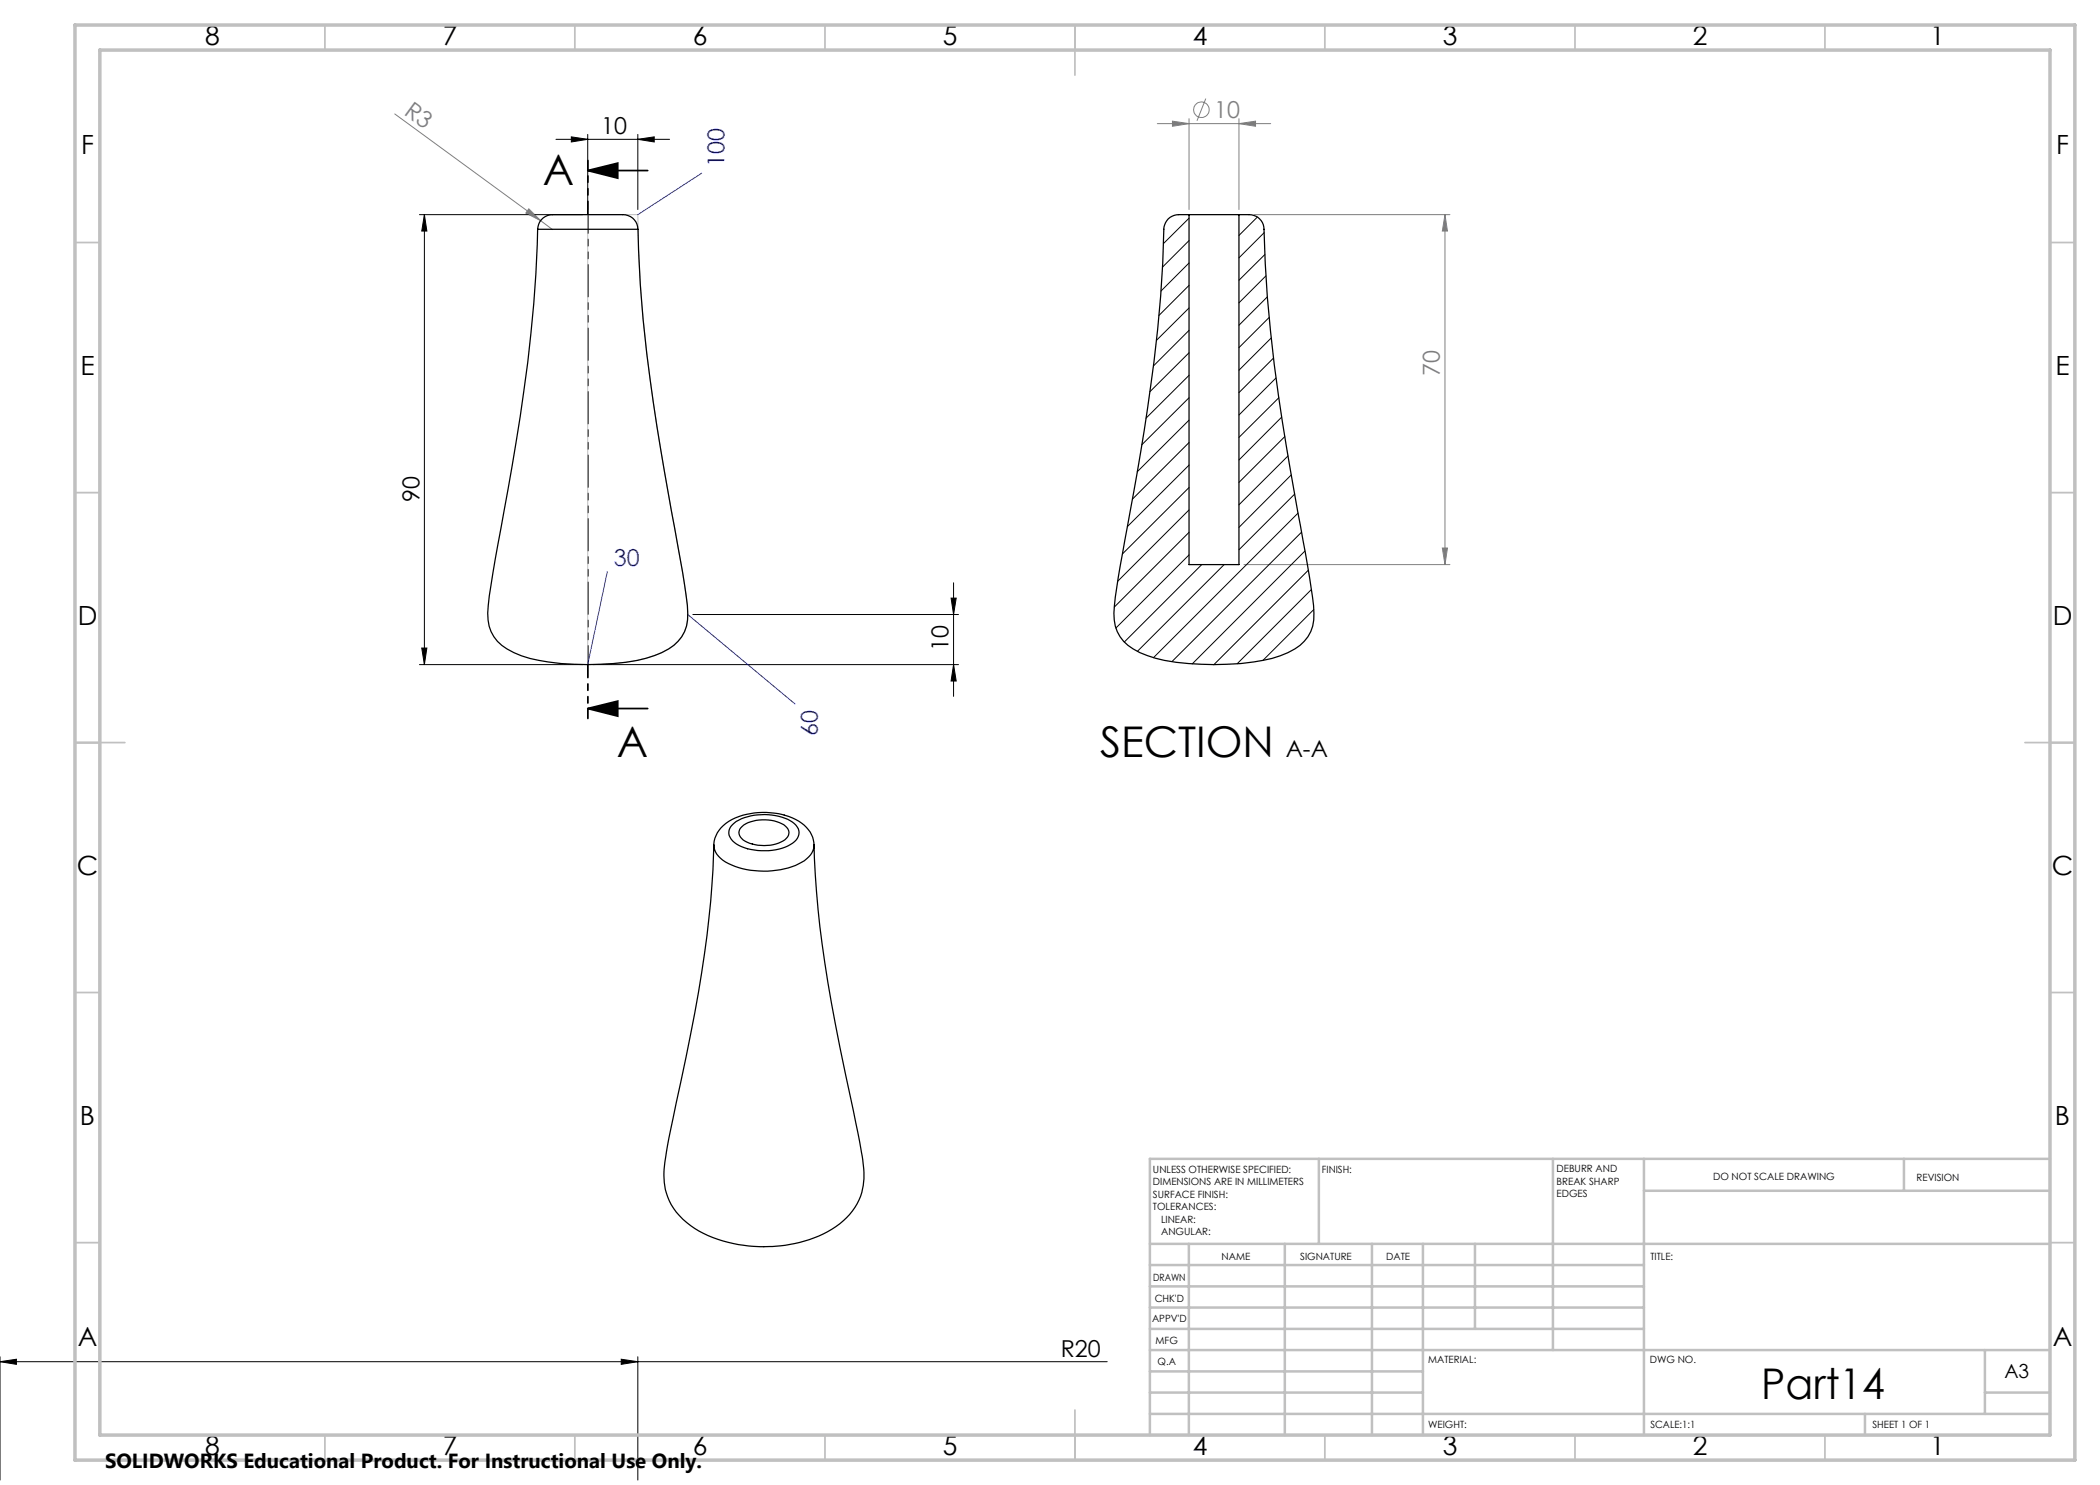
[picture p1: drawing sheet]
<svg xmlns="http://www.w3.org/2000/svg" width="420mm" height="297mm" viewBox="0 0 420 297" stroke-linecap="round" stroke-linejoin="round" font-family="sans-serif">
<g fill="none" stroke="#808080" stroke-width=".2">
<path d="M241.2 19.7l-1.8 4.5M79 22.8l29.1 21.3M231.5 24.7h22.6M234.5 24.2l3.3 .5-3.3 .6zM237.8 23.7v18.2M247.8 24.7l3.3-.5v1.1zM247.8 23.7v18.2M105.8 41.8l2.3 2.3-2.9-1.5zM108.1 44.1l2.4 1.8M250.8 42.9h39.2M289 42.9v70M289 42.9l.5 3.3h-1z"/>
<path d="M248.8 112.9h41.2M288.5 109.6h1l-.5 3.3z"/>
<circle cx="240.3" cy="21.9" r="1.56"/>
</g>
<path d="M117.5 34.1l6-1.5v3zM117.5 34.1h12M117.5 141.7l6-1.5v3zM117.5 141.7h12" fill="none" stroke="#000" stroke-width=".35"/>
<g fill="none" stroke="#000" stroke-width=".2">
<path d="M111.2 27.9h22.7M114.3 27.4l3.2 .5-3.2 .5zM117.5 26.9v15M127.6 27.9l3.2-.5v1zM127.6 26.9v15M83.9 42.9h32.7M84.9 42.9v90M84.9 42.9l.5 3.3h-1.1zM190.2 119.6h1l-.5 3.3zM190.7 116.6v22.7M83.9 132.9h32.7M84.3 129.6h1.1l-.5 3.3z"/>
<path d="M118.6 132.9h73.1M138.6 122.9h53.1M190.7 132.9l.5 3.3h-1zM0 272.3l3.3-.5v1.1zM0 271.4v24.6M0 272.3h221.4M124.2 271.8l3.4 .5-3.4 .6zM127.6 271.4v24.6"/>
</g>
<path d="M117.5 42.9h10.1a298.1 298.1 0 0 0 4.7 48l4 22.2a64.3 64.3 0 0 1 1.2 10 7.4 7.4 0 0 1-3.8 6.7 24.7 24.7 0 0 1-10.1 2.8l-6.1 .3z" fill="none" stroke="#c0c0c0" stroke-width=".2"/>
<path d="M117.6 32.1v111.6" fill="none" stroke="#000" stroke-width=".35" stroke-dasharray="6.3 1.3 1.3 1.3 1.3 1.3" stroke-dashoffset="4.5"/>
<g fill="none" stroke="#c0c0c0" stroke-width=".35">
<path d="M65 5v5M115 5v5M165 5v5M215 5v10M265 5v5M315 5v5M365 5v5M15 48.5h5M410 48.5h5M15 98.5h5M410 98.5h5M15 148.5h10"/>
<path d="M405 148.5h10M15 198.5h5M410 198.5h5M15 248.5h5M410 248.5h5M65 287v5M115 287v5M165 287v5M215 282v10M265 287v5M315 287v5M365 287v5"/>
</g>
<g fill="none" stroke="#c0c0c0" stroke-width=".5">
<path d="M263.8 231.8v17M310.6 231.8v38.2M328.8 231.8v55.2M328.8 238.2h81.2M380.8 231.8v6.4M410 231.8h-180v55.2M230 248.8h180M230 257.3h98.8M230 253h98.8M237.8 248.8v38.2M257 248.8v38.2M274.4 248.8v38.2"/>
<path d="M284.6 248.8v38.2M295 248.8v17M230 265.8h98.8M230 261.5h98.8M230 278.5h54.6M230 274.3h54.6M230 270h180M397 278.5h13M397 270v12.8M230 282.8h180M373 282.8v4.2"/>
</g>
<path d="M15 5h400v287h-400zM20 10h390v277h-390z" fill="none" stroke="#c0c0c0" stroke-width=".7"/>
<path d="M140.3 34.6l-12.7 8.3M121.5 114.3l-4 18.6M137.5 122.9l21.5 17.9" fill="none" stroke="#00f" stroke-width=".2"/>
<g fill="#000">
<path d="M117.5 34.1l6-1.5v3zM117.5 141.7l6-1.5v3z"/>
<path d="M114.3 27.4l3.2 .5-3.2 .5zM127.6 27.9l3.2-.5v1z"/>
<path d="M84.3 129.6h1.1l-.5 3.3zM84.9 42.9l.5 3.3h-1.1z"/>
<path d="M190.2 119.6h1l-.5 3.3zM190.7 132.9l.5 3.3h-1z"/>
<path d="M124.2 271.8l3.4 .5-3.4 .6zM0 272.3l3.3-.5v1.1z"/>
</g>
<g fill="#808080">
<path d="M105.8 41.8l2.3 2.3-2.9-1.5z"/>
<path d="M234.5 24.2l3.3 .5-3.3 .6zM247.8 24.7l3.3-.5v1.1z"/>
<path d="M289 42.9l.5 3.3h-1zM288.5 109.6h1l-.5 3.3z"/>
</g>
<path d="M107.5 45.9a327.8 327.8 0 0 1-5.9 52 375.2 375.2 0 0 0-4 23.2 8.1 8.1 0 0 0 5.2 9.4 32.4 32.4 0 0 0 12.1 2.4 51 51 0 0 0 14.3-1.2 11.9 11.9 0 0 0 7.1-4.4 8.6 8.6 0 0 0 1.2-6.2l-1-6.6-1-5.7a551.6 551.6 0 0 1-6.9-44.9l-.5-7-.5-11M108.3 44a4.5 4.5 0 0 1 3.5-1.1h11.7a3.3 3.3 0 0 1 4.1 3h-20.1a3.1 3.1 0 0 1 .8-1.9zM237.8 42.9a5.8 5.8 0 0 0-3.4 .3 3 3 0 0 0-1.6 2.7 321.9 321.9 0 0 1-5.4 48.6l-1.4 7.8a217.2 217.2 0 0 0-3.2 20.3 7.9 7.9 0 0 0 5.2 7.9 31.2 31.2 0 0 0 12.2 2.4 45.4 45.4 0 0 0 15.8-1.7 9.1 9.1 0 0 0 6.5-6 18.9 18.9 0 0 0-.3-7.7l-1.6-9.4a591.7 591.7 0 0 1-6.5-41.9 268.3 268.3 0 0 1-1.3-20.8 2.96 2.96 0 0 0-3-2.5h-2M237.8 42.9h10M237.8 42.9v70h10v-70M142.8 169a225.7 225.7 0 0 1-5.6 42.5l-1.1 5a186.5 186.5 0 0 0-3.1 16 12.4 12.4 0 0 0 6 13.2 28.1 28.1 0 0 0 27.4 .1 12.2 12.2 0 0 0 6.2-13.2l-1.4-8a402.7 402.7 0 0 1-7.6-42.6l-.5-7.1-.3-5.9M142.8 169a6.3 6.3 0 0 1 4.3-5.4 14.8 14.8 0 0 1 13.2 1 5.5 5.5 0 0 1 2.5 4.4M142.8 169a4.3 4.3 0 0 0 2.9 3.7 16.8 16.8 0 0 0 15.2-.5 3.9 3.9 0 0 0 1.9-3.2M146.5 164.9a9.1 9.1 0 0 1 6.4-2 9.2 9.2 0 0 1 6.3 2.2 2.28 2.28 0 0 1-.7 3.5 11.5 11.5 0 0 1-11.6-.1 2.2 2.2 0 0 1-.4-3.6zM148.4 165.3a7.9 7.9 0 0 1 8.7-.1 1.69 1.69 0 0 1-.5 3 8.3 8.3 0 0 1-8-.2 1.63 1.63 0 0 1-.2-2.7z" fill="none" stroke="#000" stroke-width=".25"/>
<g fill="none" stroke="#000" stroke-width=".2">
<path d="M237.8 43.6l-5.1 5.1M237.8 48.1l-5.3 5.3M237.8 52.6l-5.6 5.6M237.8 57.1l-6 6M251.5 43.4l-3.7 3.7M252.8 46.5l-5 5.1M253 50.9l-5.2 5.2M253.2 55.2l-5.4 5.4M253.5 59.4l-5.7 5.6M237.8 61.6l-6.5 6.5M237.8 66.1l-7.1 7.1M237.8 70.6l-7.8 7.7"/>
<path d="M237.8 75.1l-8.6 8.5M237.8 79.5l-9.4 9.5M253.8 63.5l-6 6M254.2 67.6l-6.4 6.4M254.7 71.6l-6.9 6.9M255.2 75.6l-7.4 7.4M255.8 79.5l-8 8M237.8 84l-10.4 10.4M237.8 88.5l-11.3 11.3M237.8 93l-12.3 12.3M237.8 97.5l-13.3 13.3M256.3 83.4l-8.5 8.6"/>
<path d="M257 87.3l-9.2 9.2M257.6 91.2l-9.8 9.8M258.2 95l-10.4 10.5M258.9 98.8l-11.1 11.2M237.8 102l-14.2 14.2M237.8 106.5l-15 14.9M237.8 111l-14.6 14.6M240.3 112.9l-15.4 15.5M244.8 112.9l-17.3 17.4M259.6 102.6l-28.9 28.9M260.3 106.4l-25.9 25.9M261 110.2l-22.6 22.6"/>
<path d="M261.7 114l-18.9 18.9M262.3 117.9l-14.9 14.8M262.7 121.9l-10.1 10.2"/>
</g>
<g font-size="8.5">
<text x="108.6" y="36.9">A</text>
<text x="123.3" y="151.3">A</text>
<text x="220" y="151.4">SECTION</text>
<text x="352.2" y="279.7">Part14</text>
</g>
<g font-size="5.3">
<text x="41" y="9">8</text>
<text x="88.5" y="9">7</text>
<text x="138.5" y="9">6</text>
<text x="188.5" y="9">5</text>
<text x="238.5" y="9">4</text>
<text x="288.5" y="9">3</text>
<text x="338.5" y="9">2</text>
<text x="386" y="9">1</text>
<text x="16.2" y="30.7">F</text>
<text x="411.2" y="30.7">F</text>
<text x="16.1" y="75">E</text>
<text x="411.1" y="75">E</text>
<text x="15.5" y="125">D</text>
<text x="410.5" y="125">D</text>
<text x="15.4" y="175">C</text>
<text x="410.4" y="175">C</text>
<text x="16" y="225">B</text>
<text x="411" y="225">B</text>
<text x="15.5" y="269.2">A</text>
<text x="410.5" y="269.2">A</text>
<text x="41" y="291">8</text>
<text x="88.5" y="291">7</text>
<text x="138.5" y="291">6</text>
<text x="188.5" y="291">5</text>
<text x="238.5" y="291">4</text>
<text x="288.5" y="291">3</text>
<text x="338.5" y="291">2</text>
<text x="386" y="291">1</text>
</g>
<g font-size="4.7" fill="#808080">
<text x="80.6" y="22.7" transform="rotate(36 80.6 22.7)">R3</text>
<text x="242.9" y="23.6">10</text>
<text x="288" y="75.1" transform="rotate(-90 288 75.1)">70</text>
</g>
<g font-size="4.7">
<text x="120.3" y="26.8">10</text>
<text x="83.9" y="100.4" transform="rotate(-90 83.9 100.4)">90</text>
<text x="189.7" y="130.1" transform="rotate(-90 189.7 130.1)">10</text>
<text x="257.1" y="151.4">A-A</text>
<text x="212.1" y="271.3">R20</text>
</g>
<g font-size="4.7" fill="#00f">
<text x="144.9" y="33.3" transform="rotate(-90 144.9 33.3)">100</text>
<text x="122.8" y="113.3">30</text>
<text x="163.5" y="147.3" transform="rotate(-90 163.5 147.3)">60</text>
</g>
<text font-size="4.1" x="21" y="293.7">SOLIDWORKS Educational Product. For Instructional Use Only.</text>
<text font-size="3.9" x="400.9" y="275.5">A3</text>
<g font-size="2">
<text x="230.6" y="234.6">UNLESS OTHERWISE SPECIFIED:</text>
<text x="230.6" y="237.1">DIMENSIONS ARE IN MILLIMETERS</text>
<text x="230.6" y="239.6">SURFACE FINISH:</text>
<text x="264.4" y="234.6">FINISH:</text>
<text x="311.3" y="234.5">DEBURR AND</text>
<text x="311.3" y="237">BREAK SHARP</text>
<text x="311.3" y="239.5">EDGES</text>
<text x="342.6" y="236">DO NOT SCALE DRAWING</text>
<text x="383.3" y="236.2">REVISION</text>
<text x="230.6" y="242.1">TOLERANCES:</text>
<text x="232.2" y="244.6">LINEAR:</text>
<text x="232.2" y="247.1">ANGULAR:</text>
<text x="244.3" y="252">NAME</text>
<text x="260" y="251.9">SIGNATURE</text>
<text x="277.2" y="251.9">DATE</text>
<text x="330.1" y="251.9">TITLE:</text>
<text x="230.6" y="256.1">DRAWN</text>
<text x="230.9" y="260.3">CHK'D</text>
<text x="230.4" y="264.4">APPV'D</text>
<text x="231.1" y="268.8">MFG</text>
<text x="231.5" y="273">Q.A</text>
<text x="285.6" y="272.5">MATERIAL:</text>
<text x="330" y="272.5">DWG NO.</text>
<text x="285.6" y="285.5">WEIGHT:</text>
<text x="330.1" y="285.6">SCALE:1:1</text>
<text x="374.5" y="285.6">SHEET 1 OF 1</text>
</g>
</svg>
